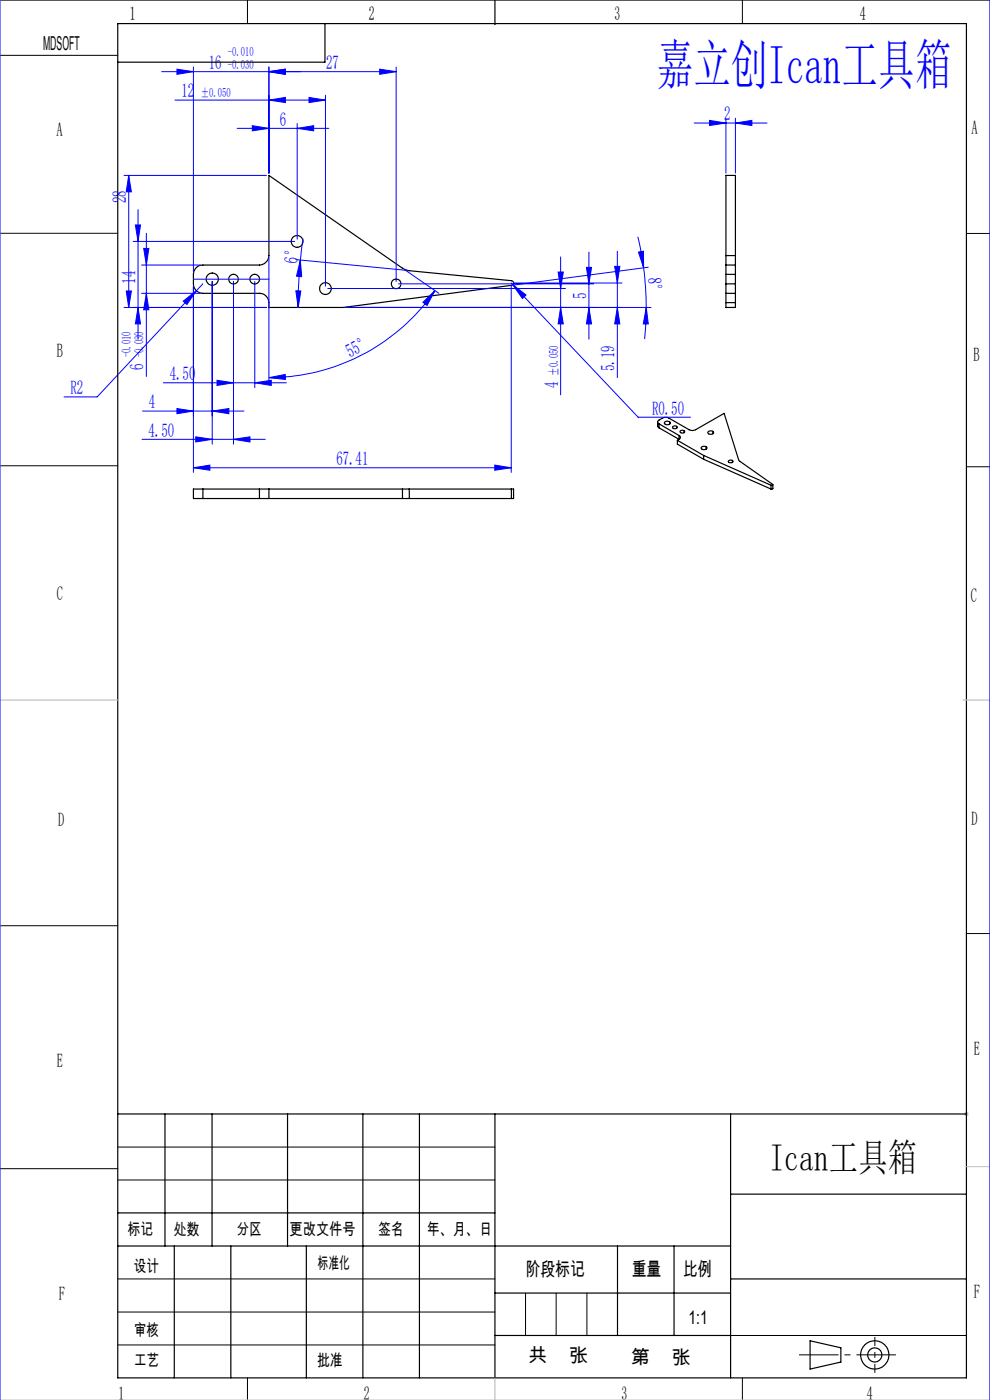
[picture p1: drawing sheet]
<svg xmlns="http://www.w3.org/2000/svg" width="210mm" height="297mm" viewBox="0 0 210 297" stroke-linecap="round" stroke-linejoin="round" font-family="sans-serif">
<g fill="none" stroke="#000" stroke-width=".25">
<path d="M25 5h180v287.3h-180zM68.9 5v8.2h-43.9M105 0v5.2M57 37.2l28.9 20 .9 .2 21.7 2.1a.5 .5 0 0 1 .4 .5 .5 .5 0 0 1-.4 .5l-35.7 4.7h-15.8a2.31 2.31 0 0 0-1.6-2.9l-12.4-.1a2.03 2.03 0 0 1-2-2v-2a1.97 1.97 0 0 1 2-2h12a2.1 2.1 0 0 0 2-2zM154 56.2v2M154 54.2v2M154 56.2h2M154 58.2h2M154 54.2v-17h2v17M154 58.2v2M154 54.2h2M156 56.2v2"/>
<path d="M156 54.2v2M156 58.2v2M154 60.2v2M154 62.2v2M154 64.2v1h2v-1M154 62.2h2M154 60.2h2M154 64.2h2M156 60.2v2M156 62.2v2M139.5 89.5v1l.3 .3M139.8 89.9a.43 .43 0 0 1-.3-.4 .43 .43 0 0 1 .3-.4l1-.5h.8l4.6 2.6 .8 .1 .6-.1 6-3.5 3.1 9.9 7.2 5.2-.4 .1"/>
<path d="M139.8 89.9l4.2 2.5M139.8 89.9v.9M139.8 90.8l4.2 2.4M141 89.6l.5-.2a.41 .41 0 0 1 .5 0 .41 .41 0 0 1 .1 .6l-.2 .1a.55 .55 0 0 1-.6 0 .55 .55 0 0 1-.3-.5zM142 89.5v.5M142.7 90.6l.6-.2a.33 .33 0 0 1 .3 .4 .33 .33 0 0 1-.5 .1h-.3zM143.5 90.4v.5M143.7 93.4l5.6 3.2M143.7 93.4v.8l5.6 3.2M144 92.4a.43 .43 0 0 1 .3 .4 .43 .43 0 0 1-.3 .4M144 93.2l-.3 .2M144 92.4v.8"/>
<path d="M144.3 91.5l.6-.2a.33 .33 0 0 1 .3 .5 .33 .33 0 0 1-.5 .1l-.3-.1zM145.1 91.4v.4M148.8 94.9l.5-.2a.42 .42 0 0 1 .7 .3 .42 .42 0 0 1-.6 .4h-.1a.37 .37 0 0 1-.5-.1 .37 .37 0 0 1 0-.4zM149.3 96.6l14.2 6.3M149.3 96.6v.8M149.3 97.4l14.2 6.3M149.8 94.8v.5M150.2 91.6l.5-.2a.41 .41 0 0 1 .5 .1 .41 .41 0 0 1 0 .5l-.7 .1a.32 .32 0 0 1-.3-.1 .32 .32 0 0 1 0-.4zM151.2 91.5v.5M154.5 97.8l.5-.2a.34 .34 0 0 1 .5 .4 .34 .34 0 0 1-.6 .2 .33 .33 0 0 1-.4-.4zM155.4 97.7v.4M43 103.7h-2v2.1h2"/>
<path d="M43 105.8h12M43 103.7h12M43 103.7v2.1M55 105.8h2M55 103.7h2M55 103.7v2.1M57 103.7v2.1M57 105.8h28.4M57 103.7h28.4M85.4 105.8h1.4M85.4 103.7h1.4M85.4 103.7v2.1"/>
<path d="M86.8 105.8h21.7M86.8 103.7h21.7M86.8 103.7v2.1M108.5 103.7h.4v2.1h-.4M108.5 103.7v2.1M163.5 102.9v.8M163.9 102.8v.9h-.4M25 236.3h180M35 236.3v28M45 236.3v28M61 236.3v28M77 236.3v56"/>
<path d="M89 236.3v56M105 236.3v56M155 236.3v56M25 257.3h80M155 253.3h50M25 264.3h130M37 264.3v28M49 264.3v28M65 264.3v28M105 274.3h50M131 264.3v19M143 264.3v19"/>
<path d="M155 271.3h50M105 283.3h50M171.8 284.4l6.6 1.5v3.1l-6.6 1.4z"/>
<circle cx="45" cy="59.2" r="1.29"/>
<circle cx="49.5" cy="59.2" r="1.02"/>
<circle cx="54" cy="59.2" r="1.03"/>
<circle cx="63" cy="51.2" r="1.24"/>
<circle cx="69" cy="61.2" r="1.24"/>
<circle cx="84" cy="60.2" r="1.02"/>
<circle cx="185.5" cy="287.4" r="3"/>
<circle cx="185.6" cy="287.4" r="1.5"/>
</g>
<g fill="none" stroke="#00f" stroke-width=".21">
<path d="M0 0v297M34.3 15.2h49.7M37.5 14.7l3.5 .5-3.5 .6zM41 14.2v43.5M57 15.2l3.5-.5v1.1zM57 14.2v22.5M80.5 14.7l3.5 .5-3.5 .6zM84 14.2v45.5M210 0v297M26.3 37.2h30.2M27.3 37.2l.6 3.5h-1.1zM27.3 37.2v28"/>
<path d="M37.1 21.2h31.9M50.3 27.2h19.4M53.5 26.7l3.5 .5-3.5 .6zM57 21.2l3.5-.5v1.1zM63 27.2l3.5-.5v1.1zM63 26.2v24.5M65.5 20.7l3.5 .5-3.5 .6zM69 20.2v40.5M147.2 26.1h15.5M150.5 25.5l3.5 .6-3.5 .5zM154 25.1v11.6M156 26.1l3.5-.6v1.1z"/>
<path d="M156 25.1v11.6M28.3 51.2h34.2M28.7 47.7h1.1l-.5 3.5zM29.3 44.5v27.5M30 56.2h12.5M30.5 52.7h1.1l-.6 3.5zM31 49.5v30.4M41 59.2h16M45 59.7v34.5M49.5 59.7v34.5M54 59.7v22.5M57 54.7v26.4"/>
<path d="M62.7 55.1l23.6 2.3M63.7 55.2l.3 3.5-1.1-.1zM63.7 55.2l-.4 6.3v3.7M64.3 50.6l-.6 4.6M85.8 57.2l7.3 5M118.4 57.7h1.1l-.6 3.5zM118.9 54.5v29.3M124.4 56.7h1.1l-.6 3.5zM124.9 53.5v18.5M130.4 56.5h1.1l-.5 3.5zM131 53.3v26.8M135.3 50.2l1.2 6.6"/>
<path d="M135.4 53.5l1.1-.2v3.5zM136.5 56.8l.4 4.2 .2 4.2M137.5 56.7l-28.5 3.8M26.3 65.2h30.2M26.8 61.7h1.1l-.6 3.5zM29.3 65.2l.5 3.5h-1.1zM30 62.2h12.5M31 62.2l.6 3.5h-1.1zM38.9 63.9l2.8-2.2-2 2.9zM41 60.7v39.5M41.7 61.7l-21.1 22.5h-7M43 60.2l-1.3 1.5"/>
<path d="M62.8 61.7h1l-.5 3.5zM69.5 61.2h50.4M73.3 65.2h64.8M84.5 60.2h41.4M89.7 64.1l2.6-2.4-1.7 3.1zM92.3 61.7a42.9 42.9 0 0 1-35.3 18.4M108.4 60.5v39.7M108.4 60l.4 .4M108.8 60.4l2.8 2.2-.8 .7zM108.8 60.4l26.6 28.1h11.1M108.9 60h23M118.9 65.2l.6 3.5h-1.1z"/>
<path d="M124.9 65.2l.6 3.5h-1.1zM131 65.2l.5 3.5h-1.1zM137.1 65.2l.4 3.5h-1zM137.1 65.2l-.4 6.7M30.1 93.2h26.2M30.2 87.2h21.6M34.6 81.2h26.1M37.5 86.7l3.5 .5-3.5 .6zM41 99.2l3.5-.5v1.1zM41 99.2h67.4M41.5 92.7l3.5 .5-3.5 .6zM45 87.2l3.5-.5v1.1z"/>
<path d="M46 80.7l3.5 .5-3.5 .6zM49.5 93.2l3.5-.5v1.1zM54 81.2l3.5-.5v1.1zM57 80.1l3.5-.7v1.1zM105 98.7l3.4 .5-3.4 .6z"/>
</g>
<path d="M204.5 236.3h1M204.6 236l.8 .7M205 235.8v1M205.4 236l-.8 .7M205 247.5h5M0 297h210" fill="none" stroke="#c0c0c0" stroke-width=".21"/>
<path d="M169.5 287.4h20.5" fill="none" stroke="#000" stroke-width=".21" stroke-dasharray="30.5 1.3 1.3 1.3" stroke-dashoffset="22.1" stroke-linecap="butt"/>
<path d="M185.6 283.6v7.6" fill="none" stroke="#000" stroke-width=".21" stroke-dasharray="30.5 1.3 1.3 1.3" stroke-dashoffset="28.6" stroke-linecap="butt"/>
<g fill="none" stroke="#000" stroke-width=".21">
<path d="M0 0h210M0 11.7h25M52.5 0v5M157.5 0v5M0 49.5h25M205 49.5h5M0 98.8h25M205 99h5M0 196.4h25M205 198h5M0 247.9h25M25 243.3h80"/>
<path d="M25 250.3h80M25 278.3h80M25 271.3h80M111.5 274.3v9M118 274.3v9M124.5 274.3v9M25 285.3h80M52.5 292.3v4.7M155 283.3h50M157.5 292.3v4.7"/>
</g>
<path d="M0 148.5h25M204.3 148.5h5.7M105 292.3v4.7" fill="none" stroke="#c0c0c0" stroke-width=".25"/>
<g fill="#00f">
<path d="M137.1 65.2l.4 3.5h-1zM135.4 53.5l1.1-.2v3.5z"/>
<path d="M156 26.1l3.5-.6v1.1zM150.5 25.5l3.5 .6-3.5 .5z"/>
<path d="M105 98.7l3.4 .5-3.4 .6zM41 99.2l3.5-.5v1.1zM65.5 20.7l3.5 .5-3.5 .6zM57 21.2l3.5-.5v1.1zM80.5 14.7l3.5 .5-3.5 .6zM57 15.2l3.5-.5v1.1zM45 87.2l3.5-.5v1.1zM37.5 86.7l3.5 .5-3.5 .6zM49.5 93.2l3.5-.5v1.1zM41.5 92.7l3.5 .5-3.5 .6zM54 81.2l3.5-.5v1.1zM46 80.7l3.5 .5-3.5 .6z"/>
<path d="M37.5 14.7l3.5 .5-3.5 .6zM57 15.2l3.5-.5v1.1zM53.5 26.7l3.5 .5-3.5 .6zM63 27.2l3.5-.5v1.1zM108.8 60.4l2 2.9 .8-.7zM38.9 63.9l.8 .7 2-2.9z"/>
<path d="M57 80.1l3.5-.7v1.1zM89.7 64.1l2.6-2.4-1.7 3.1z"/>
<path d="M63.7 55.2l.3 3.5-1.1-.1zM62.8 61.7h1l-.5 3.5z"/>
<path d="M118.9 65.2l.6 3.5h-1.1zM118.4 57.7h1.1l-.6 3.5z"/>
<path d="M27.3 37.2l.6 3.5h-1.1zM26.8 61.7h1.1l-.6 3.5zM130.4 56.5h1.1l-.5 3.5zM131 65.2l.5 3.5h-1.1zM28.7 47.7h1.1l-.5 3.5zM29.3 65.2l.5 3.5h-1.1zM124.4 56.7h1.1l-.6 3.5zM124.9 65.2l.6 3.5h-1.1zM30.5 52.7h1.1l-.6 3.5zM31 62.2l.6 3.5h-1.1z"/>
</g>
<text font-size="11.6" fill="#00f" x="139.4" y="17.9">嘉立创Ican工具箱</text>
<text font-size="8.1" x="163.2" y="248.3">Ican工具箱</text>
<g font-size="4.1">
<text x="27.5" y="4.3">1</text>
<text x="78.3" y="4.3">2</text>
<text x="130.3" y="4.3">3</text>
<text x="182.4" y="4.3">4</text>
<text x="9.1" y="10.5">MDSOFT</text>
<text x="12" y="28.8">A</text>
<text x="206.1" y="28.4">A</text>
<text x="12.1" y="75.8">B</text>
<text x="206.5" y="76.5">B</text>
<text x="12" y="127.4">C</text>
<text x="205.9" y="127.7">C</text>
<text x="12.3" y="175.3">D</text>
<text x="206.1" y="175.1">D</text>
<text x="12" y="226.5">E</text>
<text x="206.6" y="223.9">E</text>
<text x="12.5" y="275.7">F</text>
<text x="111.5" y="270.7">阶段标记</text>
<text x="134" y="270.7">重量</text>
<text x="144.9" y="270.7">比例</text>
<text x="206.6" y="275.3">F</text>
<text x="146" y="280.8">1:1</text>
<text x="112.1" y="288.8">共</text>
<text x="120.7" y="288.8">张</text>
<text x="133.8" y="289.3">第</text>
<text x="142.5" y="289.3">张</text>
<text x="25.1" y="297">1</text>
<text x="77.2" y="297">2</text>
<text x="131.9" y="297">3</text>
<text x="183.8" y="297">4</text>
</g>
<g font-size="4.1" fill="#00f">
<text x="44.3" y="14.6">16</text>
<text x="69.2" y="14.6">27</text>
<text x="38.5" y="20.6">12</text>
<text x="59.4" y="26.6">6</text>
<text x="153.6" y="25.5">2</text>
<text x="26.8" y="43.1" transform="rotate(-90 26.8 43.1)">28</text>
<text x="63.1" y="56" transform="rotate(-84 63.1 56)">6°</text>
<text x="137.4" y="58.9" transform="rotate(86 137.4 58.9)">8°</text>
<text x="28.7" y="60.2" transform="rotate(-90 28.7 60.2)">14</text>
<text x="124.4" y="63.4" transform="rotate(-90 124.4 63.4)">5</text>
<text x="74.3" y="76" transform="rotate(-28 74.3 76)">55°</text>
<text x="15" y="83.6">R2</text>
<text x="30.5" y="78.5" transform="rotate(-90 30.5 78.5)">6</text>
<text x="36" y="80.6">4.50</text>
<text x="118.4" y="82.4" transform="rotate(-90 118.4 82.4)">4</text>
<text x="130.4" y="78.7" transform="rotate(-90 130.4 78.7)">5.19</text>
<text x="31.6" y="86.6">4</text>
<text x="138.3" y="87.9">R0.50</text>
<text x="31.5" y="92.6">4.50</text>
<text x="71.3" y="98.6">67.41</text>
</g>
<g font-size="3.5">
<text x="27.1" y="262">标记</text>
<text x="36.9" y="262">处数</text>
<text x="50.2" y="262">分区</text>
<text x="61.4" y="262">更改文件号</text>
<text x="80.3" y="262">签名</text>
<text x="90.5" y="262">年、月、日</text>
<text x="28.4" y="269.8">设计</text>
<text x="67.4" y="269.2">标准化</text>
<text x="28.5" y="283.4">审核</text>
<text x="28.5" y="289.7">工艺</text>
<text x="67.3" y="289.7">批准</text>
</g>
<g font-size="2.7" fill="#00f">
<text x="48.4" y="11.9">-0.010</text>
<text x="48.4" y="14.6">-0.030</text>
<text x="42.6" y="20.6">±0.050</text>
<text x="27.7" y="75.8" transform="rotate(-90 27.7 75.8)">-0.010</text>
<text x="30.5" y="75.8" transform="rotate(-90 30.5 75.8)">-0.030</text>
<text x="118.4" y="79.7" transform="rotate(-90 118.4 79.7)">±0.050</text>
</g>
</svg>
